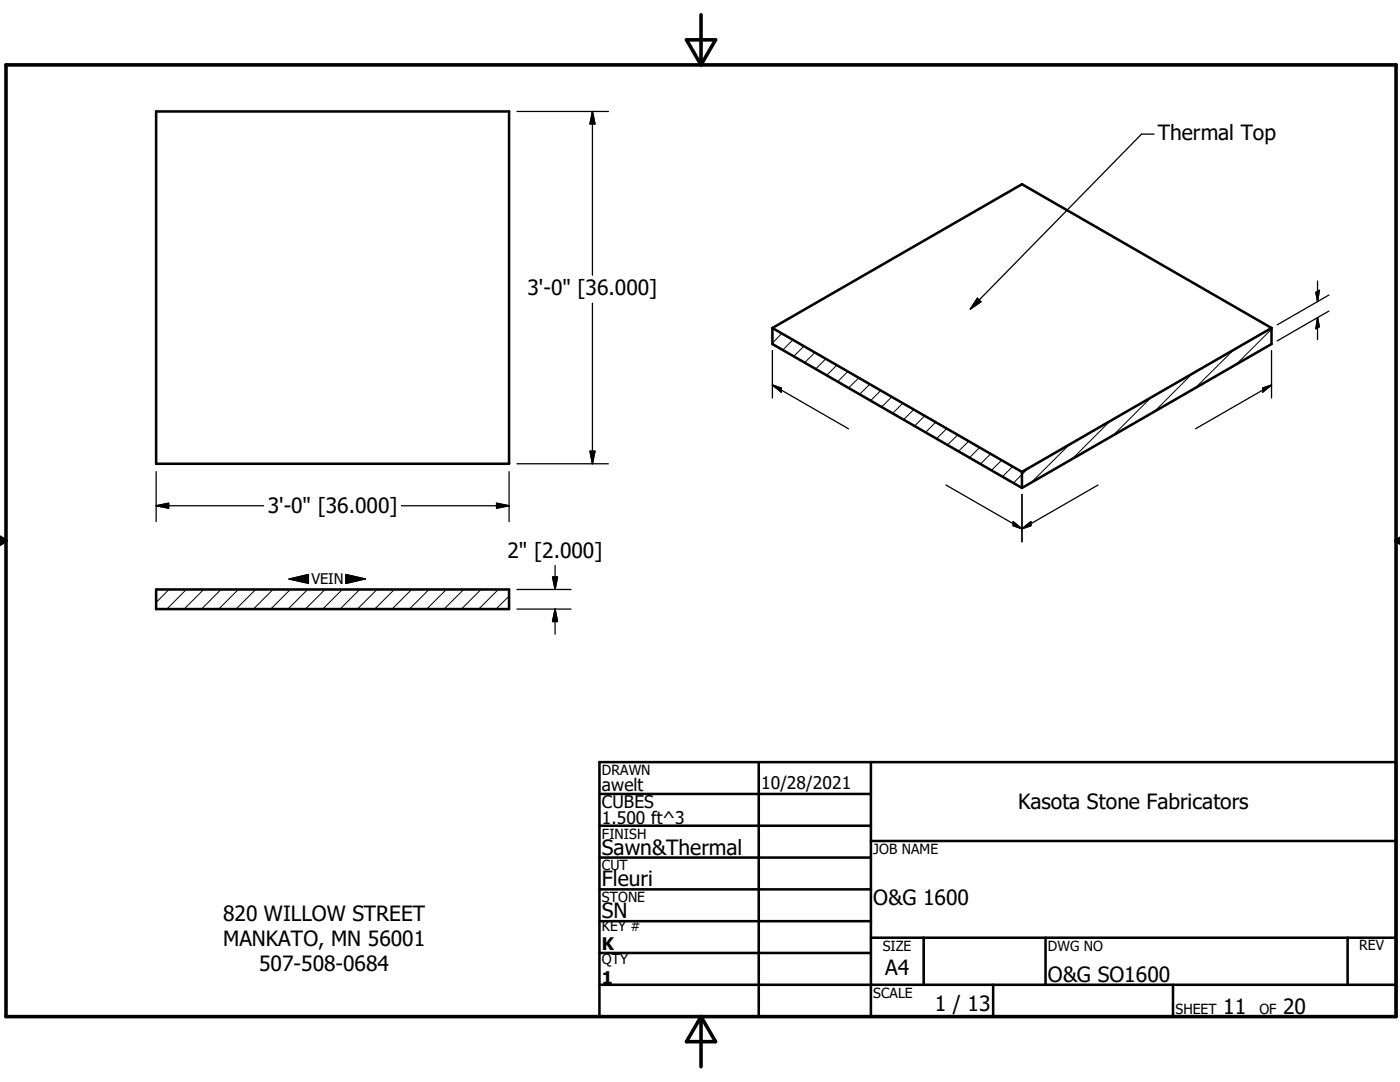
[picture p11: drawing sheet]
<svg xmlns="http://www.w3.org/2000/svg" width="279mm" height="216mm" viewBox="0 0 279 216" stroke-linecap="round" stroke-linejoin="round" font-family="sans-serif">
<g fill="none" stroke="#000" stroke-width=".51">
<path d="M31.2 22.2h70.4v70.3h-70.4zM154.1 65.4l49.9-28.6 49.8 28.6M154.1 65.4v3.2l49.9 28.8M154.1 65.4l49.9 28.8M253.8 65.4v3.2l-49.8 28.8M253.8 65.4l-49.8 28.8M204 94.2v3.2M31.2 117.6h70.4v3.9h-70.4zM119.6 158.4h54.2M119.6 152.1h159v50.8h-159zM151.4 152.1v50.8M173.8 152.1v50.8"/>
<path d="M119.6 164.8h54.2M119.6 171.1h54.2M119.6 177.5h54.2M173.8 167.8h104.8M119.6 183.8h54.2M119.6 190.2h54.2M119.6 196.5h159M173.8 187.1h104.8M184.3 187.1v9.4M198.2 196.5v6.4M208.7 187.1v9.4M234.1 196.5v6.4"/>
<path d="M268.9 187.1v9.4"/>
</g>
<path d="M57.7 115.5l3.9-.9v1.8zM69 114.6l3.9 .9-3.9 .9z" fill="#000" stroke="#000" stroke-width=".2"/>
<g fill="none" stroke="#000" stroke-width=".2">
<path d="M156 66.5l-1.9 1.9M158.2 67.8l-2 2M160.4 69.1l-2 2M162.6 70.4l-2 2M164.8 71.6l-2 2M167 72.9l-2 2M169.2 74.1l-2 2.1M171.4 75.4l-2 2M173.6 76.7l-2.1 2M175.8 77.9l-2 2M178 79.2l-2.1 2M229.7 79.3l-7.5 7.6"/>
<path d="M237.9 74.6l-7.5 7.6M246.1 69.9l-7.6 7.5M253.8 65.7l-7.1 7M180.2 80.5l-2.1 2M182.4 81.7l-2.1 2M184.5 83l-2 2M186.7 84.2l-2 2.1M188.9 85.5l-2 2M191.1 86.8l-2 2M193.3 88l-2 2.1M195.5 89.3l-2 2M197.7 90.6l-2 2"/>
<path d="M199.9 91.8l-2 2M202.1 93.1l-2 2M205.2 93.5l-2.9 2.9M213.4 88.8l-7.6 7.5M221.5 84l-7.5 7.6M33.7 117.6l-2.5 2.6M37.2 117.6l-3.9 3.9M40.6 117.6l-3.8 3.9M44.1 117.6l-3.9 3.9M47.6 117.6l-3.9 3.9M51 117.6l-3.9 3.9M54.5 117.6l-3.9 3.9"/>
<path d="M57.9 117.6l-3.9 3.9M61.4 117.6l-3.9 3.9M64.9 117.6l-4 3.9M68.3 117.6l-3.9 3.9M71.8 117.6l-3.9 3.9M75.2 117.6l-3.9 3.9M78.7 117.6l-3.9 3.9M82.2 117.6l-4 3.9M85.6 117.6l-3.9 3.9M89.1 117.6l-3.9 3.9M92.5 117.6l-3.9 3.9M96 117.6l-3.9 3.9"/>
<path d="M99.5 117.6l-4 3.9M101.6 118.9l-2.6 2.6"/>
</g>
<path d="M1.2 12.9h277.4v190h-277.4zM137 7.9h5.8l-2.9 5zM139.9 2.9v10M-.1 107.9h1.3M-.1 107.2l1.3 .7M1.2 107.9l-1.2 .7M278.6 107.9h.8M278.6 107.9l.8 .5M279.4 107.4l-.8 .5M139.9 202.9v10M139.9 202.9l2.9 5h-5.8z" fill="none" stroke="#000" stroke-width=".71"/>
<g fill="none" stroke="#000" stroke-width=".25">
<path d="M103.2 22.2h18.2M118.2 22.2v32.7M118.2 22.2l.5 2.5h-1zM230.3 26.8h-2.5l-34.1 34.9M195.1 59.5l.7 .7-2.1 1.5zM262.6 58.3l.7-.4-.4 2.3zM262.9 56.1v4.1M265.2 58.9l-10.3 5.9M118.2 60.5v32M154.1 76.8l15.2 8.8M154.1 76.8l1.8 .6v.8zM154.1 69.9v9.5"/>
<path d="M252 77.4l1.8-.6-1.8 1.4zM253.8 76.8l-15.2 8.8M253.8 69.9v9.5M262.9 63.4v4.4M262.9 63.4l.4 1.8-.7 .4zM265.2 62.1l-10.3 5.9M31.2 94.1v10M101.6 94.1v10M103.2 92.5h18.2M117.7 90h1l-.5 2.5zM188.8 96.8l15.2 8.7M204 98.7v9.4"/>
<path d="M219.1 96.8l-15.1 8.7M31.2 100.9h21.4M31.2 100.9l2.5-.5v1zM57.7 115.5l3.9-.9v1.8zM69 114.6l3.9 .9-3.9 .9zM80.1 100.9h21.5M99.1 100.4l2.5 .5-2.5 .5zM103.2 117.6h10.8M110.3 115.1h1l-.5 2.5zM110.8 112.9v4.7M202.2 104.1l1.8 1.4-1.8-.6zM204 105.5l1.7-1.4v.8z"/>
<path d="M103.2 121.5h10.8M110.8 121.5v5M110.8 121.5l.5 2.5h-1z"/>
</g>
<g fill="#000" stroke="#000" stroke-width=".25">
<path d="M118.2 22.2l.5 2.5h-1zM195.1 59.5l.7 .7-2.1 1.5zM262.6 58.3l.7-.4-.4 2.3zM154.1 76.8l1.8 .6v.8zM252 77.4l1.8-.6-1.8 1.4zM262.9 63.4l.4 1.8-.7 .4zM117.7 90h1l-.5 2.5zM31.2 100.9l2.5-.5v1zM99.1 100.4l2.5 .5-2.5 .5zM110.3 115.1h1l-.5 2.5zM202.2 104.1l1.8 1.4-1.8-.6zM204 105.5l1.7-1.4v.8z"/>
<path d="M110.8 121.5l.5 2.5h-1z"/>
</g>
<g font-size="4.2">
<text x="231.1" y="27.9">Thermal Top</text>
<text x="105.3" y="58.9">3'-0&quot; [36.000]</text>
<text x="53.4" y="102.4">3'-0&quot; [36.000]</text>
<text x="101.3" y="111.3">2&quot; [2.000]</text>
<text x="203.2" y="161.5">Kasota Stone Fabricators</text>
<text x="120.1" y="170.6">Sawn&amp;Thermal</text>
<text x="120.1" y="176.9">Fleuri</text>
<text x="44.5" y="183.7">820 WILLOW STREET</text>
<text x="120.1" y="183.3">SN</text>
<text x="174.3" y="180.5">O&amp;G 1600</text>
<text x="44.5" y="188.8">MANKATO, MN 56001</text>
<text x="51.7" y="193.8">507-508-0684</text>
<text x="176.7" y="194.6">A4</text>
<text x="209.1" y="195.9">O&amp;G SO1600</text>
<text x="186.6" y="201.7">1 / 13</text>
<text x="244.1" y="202.3">11</text>
<text x="256.1" y="202.3">20</text>
</g>
<g font-size="3.5">
<text x="120.1" y="157.9">awelt</text>
<text x="120.1" y="161.2">CUBES</text>
<text x="151.9" y="157.4">10/28/2021</text>
<text x="120.1" y="164.5">1.500 ft^3</text>
<text x="120.1" y="189.7">K</text>
<text x="120.1" y="196.4">1</text>
</g>
<text font-size="2.9" x="62.1" y="116.5">VEIN</text>
<g font-size="2.8">
<text x="120.1" y="154.6">DRAWN</text>
<text x="120.1" y="167.3">FINISH</text>
<text x="120.1" y="173.7">CUT</text>
<text x="174.3" y="170.4">JOB NAME</text>
<text x="120.1" y="180">STONE</text>
<text x="120.1" y="185.8">KEY #</text>
<text x="176.2" y="189.7">SIZE</text>
<text x="209.1" y="189.7">DWG NO</text>
<text x="271.3" y="189.7">REV</text>
<text x="120.1" y="192.4">QTY</text>
<text x="174.3" y="199.1">SCALE</text>
<text x="234.6" y="202.3">SHEET</text>
<text x="251.3" y="202.3">OF</text>
</g>
</svg>
